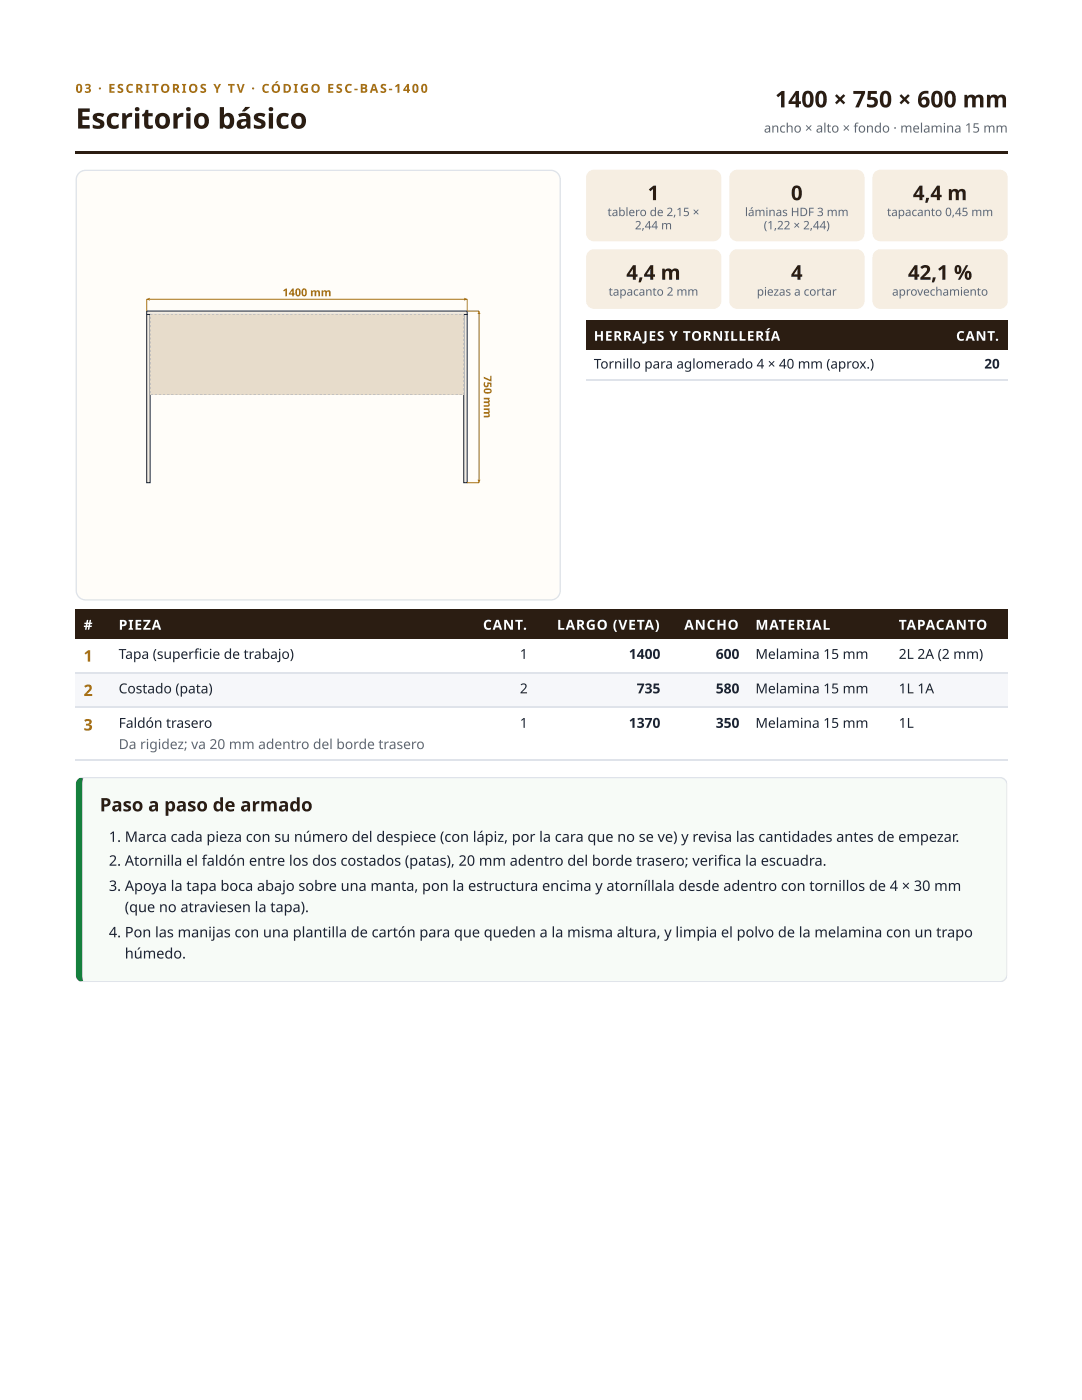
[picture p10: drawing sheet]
<svg xmlns="http://www.w3.org/2000/svg" width="216mm" height="279mm" viewBox="0 0 216 279" stroke-linecap="round" stroke-linejoin="round" font-family="sans-serif">
<g fill="#2b1d12">
<path d="M15.1 30.2h185.9v.5h-185.9z"/>
<path d="M15.1 121.7h6.9v5.8h-6.9z"/>
<path d="M22 121.7h71.4v5.8h-71.4z"/>
<path d="M93.4 121.7h13.5v5.8h-13.5z"/>
<path d="M106.9 121.7h26.4v5.8h-26.4z"/>
<path d="M133.3 121.7h15.9v5.8h-15.9z"/>
<path d="M149.2 121.7h28.6v5.8h-28.6z"/>
<path d="M177.8 121.7h23.2v5.8h-23.2z"/>
</g>
<g fill="#f6f7fa">
<path d="M15.1 134.4h6.9v6.9h-6.9z"/>
<path d="M22 134.4h71.4v6.9h-71.4z"/>
<path d="M93.4 134.4h13.5v6.9h-13.5z"/>
<path d="M106.9 134.4h26.4v6.9h-26.4z"/>
<path d="M133.3 134.4h15.9v6.9h-15.9z"/>
<path d="M149.2 134.4h28.6v6.9h-28.6z"/>
<path d="M177.8 134.4h23.2v6.9h-23.2z"/>
</g>
<path d="M15.1 134.3h185.9M15.1 141.2h185.9M15.1 151.7h185.9" fill="none" stroke="#dfe3ea" stroke-width=".26"/>
<path d="M16.2 155.4l.5-.2h182.8a1.47 1.47 0 0 1 1.5 1.4v37.9a1.47 1.47 0 0 1-1.5 1.4h-182.8a1.3 1.3 0 0 1-1-1.4v-37.9l.2-.7z" fill="#f7fbf7"/>
<g fill="#dfe3ea">
<path d="M15.1 155h185.9v1h-185.9z"/>
<path d="M15.1 195.1h185.9v1h-185.9z"/>
<path d="M200.1 155h.9v41.1h-.9z"/>
</g>
<path d="M15.1 155h1.6v41.1h-1.6z" fill="#15803d"/>
<path d="M15.8 34.5l.6-.4 .7-.1h92.8a1.87 1.87 0 0 1 1.9 1.9v82a1.87 1.87 0 0 1-1.9 1.8h-92.8a1.87 1.87 0 0 1-1.9-1.8v-82l.2-.7z" fill="#fffdf9"/>
<path d="M15.8 34.5l.6-.4 .7-.1h92.8a1.87 1.87 0 0 1 1.9 1.9v82a1.87 1.87 0 0 1-1.9 1.8h-92.8a1.87 1.87 0 0 1-1.9-1.8v-82l.2-.7z" fill="none" stroke="#dfe3ea" stroke-width=".26"/>
<path d="M29.3 62.1h63.9v.7h-63.9z" fill="#f4ece0"/>
<path d="M29.3 62.1h63.9v.7h-63.9z" fill="none" stroke="#1b2333" stroke-width=".2"/>
<path d="M29.3 62.8h.7v33.5h-.7z" fill="#f4ece0"/>
<path d="M29.3 62.8h.7v33.5h-.7z" fill="none" stroke="#1b2333" stroke-width=".2"/>
<path d="M92.5 62.8h.7v33.5h-.7z" fill="#f4ece0"/>
<path d="M92.5 62.8h.7v33.5h-.7z" fill="none" stroke="#1b2333" stroke-width=".2"/>
<path d="M30 62.8h62.5v15.9h-62.5z" fill="#e7dccb"/>
<path d="M30.8 62.7l.4 .1zM31.6 62.7l.5 .1zM32.4 62.7l.5 .1zM33.2 62.7l.5 .1zM34.1 62.7l.4 .1zM34.9 62.7l.4 .1zM35.7 62.7l.5 .1zM36.5 62.7l.5 .1zM37.4 62.7l.4 .1zM38.2 62.7l.4 .1zM39 62.7l.5 .1zM39.8 62.7l.5 .1zM40.6 62.7l.5 .1zM41.5 62.7l.4 .1zM42.3 62.7l.4 .1zM43.1 62.7l.5 .1zM43.9 62.7l.5 .1zM44.8 62.7l.4 .1zM45.6 62.7l.4 .1zM46.4 62.7l.5 .1zM47.2 62.7l.5 .1zM48 62.7l.5 .1zM48.9 62.7l.4 .1zM49.7 62.7l.4 .1zM50.5 62.7l.5 .1zM51.3 62.7l.5 .1zM52.2 62.7l.4 .1zM53 62.7l.4 .1zM53.8 62.7l.5 .1zM54.6 62.7l.5 .1zM55.4 62.7l.5 .1zM56.3 62.7l.4 .1zM57.1 62.7l.4 .1zM57.9 62.7l.5 .1zM58.7 62.7l.5 .1zM59.6 62.7l.4 .1zM60.4 62.7l.4 .1zM61.2 62.7l.5 .1zM62 62.7l.5 .1zM62.8 62.7l.5 .1zM63.7 62.7l.4 .1zM64.5 62.7l.4 .1zM65.3 62.7l.5 .1zM66.1 62.7l.5 .1zM67 62.7l.4 .1zM67.8 62.7l.4 .1zM68.6 62.7l.5 .1zM69.4 62.7l.5 .1zM70.2 62.7l.5 .1zM71.1 62.7l.4 .1zM71.9 62.7l.4 .1zM72.7 62.7l.5 .1zM73.5 62.7l.5 .1zM74.4 62.7l.4 .1zM75.2 62.7l.4 .1zM76 62.7l.5 .1zM76.8 62.7l.5 .1zM77.6 62.7l.5 .1zM78.5 62.7l.4 .1zM79.3 62.7l.4 .1zM80.1 62.7l.5 .1zM80.9 62.7l.5 .1zM81.8 62.7l.4 .1zM82.6 62.7l.4 .1zM83.4 62.7l.5 .1zM84.2 62.7l.5 .1zM85 62.7l.5 .1zM85.9 62.7l.4 .1zM86.7 62.7l.4 .1zM87.5 62.7l.5 .1zM88.3 62.7l.5 .1zM89.2 62.7l.4 .1zM90 62.7l.4 .1zM90.8 62.7l.5 .1zM91.6 62.7l.5 .1zM92.4 62.7h.2v.4zM92.5 63.5l.1 .4zM92.5 64.3l.1 .5zM92.5 65.1l.1 .5zM92.5 66l.1 .4zM92.5 66.8l.1 .4zM92.5 67.6l.1 .5zM92.5 68.4l.1 .5zM92.5 69.2l.1 .5zM92.5 70.1l.1 .4zM92.5 70.9l.1 .4zM92.5 71.7l.1 .5zM92.5 72.5l.1 .5zM92.5 73.4l.1 .4zM92.5 74.2l.1 .4zM92.5 75l.1 .5zM92.5 75.8l.1 .5zM92.5 76.6l.1 .5zM92.5 77.5l.1 .4zM92.5 78.3l.1 .4zM91.7 78.7l.5 .1zM90.9 78.7l.4 .1zM90.1 78.7l.4 .1zM89.2 78.7l.5 .1zM88.4 78.7l.5 .1zM87.6 78.7l.5 .1zM86.8 78.7l.4 .1zM86 78.7l.4 .1zM85.1 78.7l.5 .1zM84.3 78.7l.5 .1zM83.5 78.7l.4 .1zM82.7 78.7l.4 .1zM81.8 78.7l.5 .1zM81 78.7l.5 .1zM80.2 78.7l.5 .1zM79.4 78.7l.4 .1zM78.6 78.7l.4 .1zM77.7 78.7l.5 .1zM76.9 78.7l.5 .1zM76.1 78.7l.4 .1zM75.3 78.7l.4 .1zM74.4 78.7l.5 .1zM73.6 78.7l.5 .1zM72.8 78.7l.5 .1zM72 78.7l.4 .1zM71.2 78.7l.4 .1zM70.3 78.7l.5 .1zM69.5 78.7l.5 .1zM68.7 78.7l.4 .1zM67.9 78.7l.4 .1zM67 78.7l.5 .1zM66.2 78.7l.5 .1zM65.4 78.7l.5 .1zM64.6 78.7l.4 .1zM63.8 78.7l.4 .1zM62.9 78.7l.5 .1zM62.1 78.7l.5 .1zM61.3 78.7l.4 .1zM60.5 78.7l.4 .1zM59.6 78.7l.5 .1zM58.8 78.7l.5 .1zM58 78.7l.5 .1zM57.2 78.7l.4 .1zM56.4 78.7l.4 .1zM55.5 78.7l.5 .1zM54.7 78.7l.5 .1zM53.9 78.7l.4 .1zM53.1 78.7l.4 .1zM52.2 78.7l.5 .1zM51.4 78.7l.5 .1zM50.6 78.7l.5 .1zM49.8 78.7l.4 .1zM49 78.7l.4 .1zM48.1 78.7l.5 .1zM47.3 78.7l.5 .1zM46.5 78.7l.4 .1zM45.7 78.7l.4 .1zM44.8 78.7l.5 .1zM44 78.7l.5 .1zM43.2 78.7l.5 .1zM42.4 78.7l.4 .1zM41.6 78.7l.4 .1zM40.7 78.7l.5 .1zM39.9 78.7l.5 .1zM39.1 78.7l.4 .1zM38.3 78.7l.4 .1zM37.4 78.7l.5 .1zM36.6 78.7l.5 .1zM35.8 78.7l.5 .1zM35 78.7l.4 .1zM34.2 78.7l.4 .1zM33.3 78.7l.5 .1zM32.5 78.7l.5 .1zM31.7 78.7l.4 .1zM30.9 78.7l.4 .1zM30 78.7l.5 .1zM29.9 78l.1 .5zM29.9 77.2l.1 .5zM29.9 76.4l.1 .4zM29.9 75.6l.1 .4zM29.9 74.7l.1 .5zM29.9 73.9l.1 .5zM29.9 73.1l.1 .4zM29.9 72.3l.1 .4zM29.9 71.4l.1 .5zM29.9 70.6l.1 .5zM29.9 69.8l.1 .5zM29.9 69l.1 .4zM29.9 68.2l.1 .4zM29.9 67.3l.1 .5zM29.9 66.5l.1 .5zM29.9 65.7l.1 .4zM29.9 64.9l.1 .4zM29.9 64l.1 .5zM29.9 63.2l.1 .5zM29.9 62.7l.5 .1-.5 .1z" fill="#8a93a3"/>
<path d="M29.3 62.1v-2.4h63.9v2.4" fill="none" stroke="#b07a12" stroke-width=".2"/>
<path d="M29.3 59.7l.6-.3v.6zM92.6 59.4v.6l.6-.3z" fill="#b07a12"/>
<path d="M93.2 62.1h2.4v34.2h-2.4" fill="none" stroke="#b07a12" stroke-width=".2"/>
<path d="M95.6 62.1l-.3 .6h.6zM95.3 95.7h.6l-.3 .6z" fill="#b07a12"/>
<g fill="#2b1d12">
<path d="M116.9 64h70.2v5.8h-70.2z"/>
<path d="M187.1 64h13.9v5.8h-13.9z"/>
</g>
<path d="M116.9 75.8h84.1" fill="none" stroke="#dfe3ea" stroke-width=".26"/>
<g fill="#f6eee2">
<path d="M117.4 34.3l.5-.3 .6-.1h23.8a1.6 1.6 0 0 1 1.6 1.6v11.1a1.6 1.6 0 0 1-1.6 1.6h-23.8a1.6 1.6 0 0 1-1.6-1.6v-11.1l.2-.6z"/>
<path d="M146 34.3l.5-.3 .6-.1h23.8a1.6 1.6 0 0 1 1.6 1.6v11.1a1.6 1.6 0 0 1-1.6 1.6h-23.8a1.6 1.6 0 0 1-1.6-1.6v-11.1l.1-.6z"/>
<path d="M174.6 34.3l.5-.3 .6-.1h23.8a1.52 1.52 0 0 1 1.5 1.6v11.1a1.52 1.52 0 0 1-1.5 1.6h-23.8a1.6 1.6 0 0 1-1.6-1.6v-11.1l.1-.6z"/>
<path d="M117.4 50.2l.5-.3 .6-.2h23.8a1.6 1.6 0 0 1 1.6 1.6v8.7a1.6 1.6 0 0 1-1.6 1.6h-23.8a1.6 1.6 0 0 1-1.6-1.6v-8.7l.2-.6z"/>
<path d="M146 50.2l.5-.3 .6-.2h23.8a1.6 1.6 0 0 1 1.6 1.6v8.7a1.6 1.6 0 0 1-1.6 1.6h-23.8a1.6 1.6 0 0 1-1.6-1.6v-8.7l.1-.6z"/>
<path d="M174.6 50.2l.5-.3 .6-.2h23.8a1.52 1.52 0 0 1 1.5 1.6v8.7a1.52 1.52 0 0 1-1.5 1.6h-23.8a1.6 1.6 0 0 1-1.6-1.6v-8.7l.1-.6z"/>
</g>
<text font-size="5.6" fill="#2b1d12" x="15.1" y="25.7">Escritorio básico</text>
<text font-size="4.6" fill="#2b1d12" x="154.6" y="21.4">1400 × 750 × 600 mm</text>
<g font-size="4.1" fill="#2b1d12">
<text x="129.2" y="40">1</text>
<text x="157.8" y="40">0</text>
<text x="182.2" y="40">4,4 m</text>
<text x="125" y="55.8">4,4 m</text>
<text x="157.8" y="55.8">4</text>
<text x="181.2" y="55.8">42,1 %</text>
</g>
<text font-size="3.7" fill="#2b1d12" x="19.9" y="161.9">Paso a paso de armado</text>
<g font-size="3.2" fill="#a26a10">
<text x="16.7" y="132">1</text>
<text x="16.7" y="138.9">2</text>
<text x="16.7" y="145.8">3</text>
</g>
<g font-size="2.9" fill="#1b2333">
<text x="21.7" y="168">1. Marca cada pieza con su número del despiece (con lápiz, por la cara que no se ve) y revisa las cantidades antes de empezar.</text>
<text x="21.7" y="172.8">2. Atornilla el faldón entre los dos costados (patas), 20 mm adentro del borde trasero; verifi ca la escuadra.</text>
<text x="21.7" y="177.8">3. Apoya la tapa boca abajo sobre una manta, pon la estructura encima y atorníllala desde adentro con tornillos de 4 × 30 mm</text>
<text x="24.9" y="182">(que no atraviesen la tapa).</text>
<text x="21.7" y="187.1">4. Pon las manijas con una plantilla de cartón para que queden a la misma altura, y limpia el polvo de la melamina con un trapo</text>
<text x="24.9" y="191.3">húmedo.</text>
</g>
<g font-size="2.8" fill="#fff">
<text x="16.7" y="125.7">#</text>
<text x="23.7" y="125.7">PIEZA</text>
<text x="96.4" y="125.7">CANT.</text>
<text x="111.1" y="125.7">LARGO (VETA)</text>
<text x="136.5" y="125.7">ANCHO</text>
<text x="150.7" y="125.7">MATERIAL</text>
<text x="179.3" y="125.7">TAPACANTO</text>
</g>
<g font-size="2.8" fill="#1b2333">
<text x="23.7" y="131.5">Tapa (superfi cie de trabajo)</text>
<text x="103.7" y="131.5">1</text>
<text x="125.5" y="131.5">1400</text>
<text x="142.8" y="131.5">600</text>
<text x="150.7" y="131.5">Melamina 15 mm</text>
<text x="179.3" y="131.5">2L 2A (2 mm)</text>
<text x="23.7" y="138.4">Costado (pata)</text>
<text x="103.7" y="138.4">2</text>
<text x="127" y="138.4">735</text>
<text x="142.8" y="138.4">580</text>
<text x="150.7" y="138.4">Melamina 15 mm</text>
<text x="179.3" y="138.4">1L 1A</text>
<text x="23.7" y="145.3">Faldón trasero</text>
<text x="103.7" y="145.3">1</text>
<text x="125.5" y="145.3">1370</text>
<text x="142.8" y="145.3">350</text>
<text x="150.7" y="145.3">Melamina 15 mm</text>
<text x="179.3" y="145.3">1L</text>
</g>
<text font-size="2.8" fill="#5d6678" x="23.7" y="149.5">Da rigidez; va 20 mm adentro del borde trasero</text>
<g font-size="2.7" fill="#fff">
<text x="118.5" y="68">HERRAJES Y TORNILLERÍA</text>
<text x="190.8" y="68">CANT.</text>
</g>
<g font-size="2.7" fill="#1b2333">
<text x="118.5" y="73.6">Tornillo para aglomerado 4 × 40 mm (aprox.)</text>
<text x="196.4" y="73.6">20</text>
</g>
<text font-size="2.6" fill="#5d6678" x="152.4" y="26.5">ancho × alto × fondo · melamina 15 mm</text>
<text font-size="2.5" fill="#a26a10" x="15.1" y="18.5">03 · ESCRITORIOS Y TV · CÓDIGO ESC-BAS-1400</text>
<g font-size="2.3" fill="#5d6678">
<text x="121.2" y="43.1">tablero de 2,15 ×</text>
<text x="126.7" y="45.8">2,44 m</text>
<text x="148.6" y="43.1">láminas HDF 3 mm</text>
<text x="152.4" y="45.8">(1,22 × 2,44)</text>
<text x="177" y="43.1">tapacanto 0,45 mm</text>
<text x="121.4" y="59">tapacanto 2 mm</text>
<text x="151" y="59">piezas a cortar</text>
<text x="178" y="59">aprovechamiento</text>
</g>
<g font-size="2.2" fill="#b07a12">
<text x="56.4" y="59.1">1400 mm</text>
<text x="96.5" y="74.9" transform="rotate(90 96.5 74.9)">750 mm</text>
</g>
</svg>
